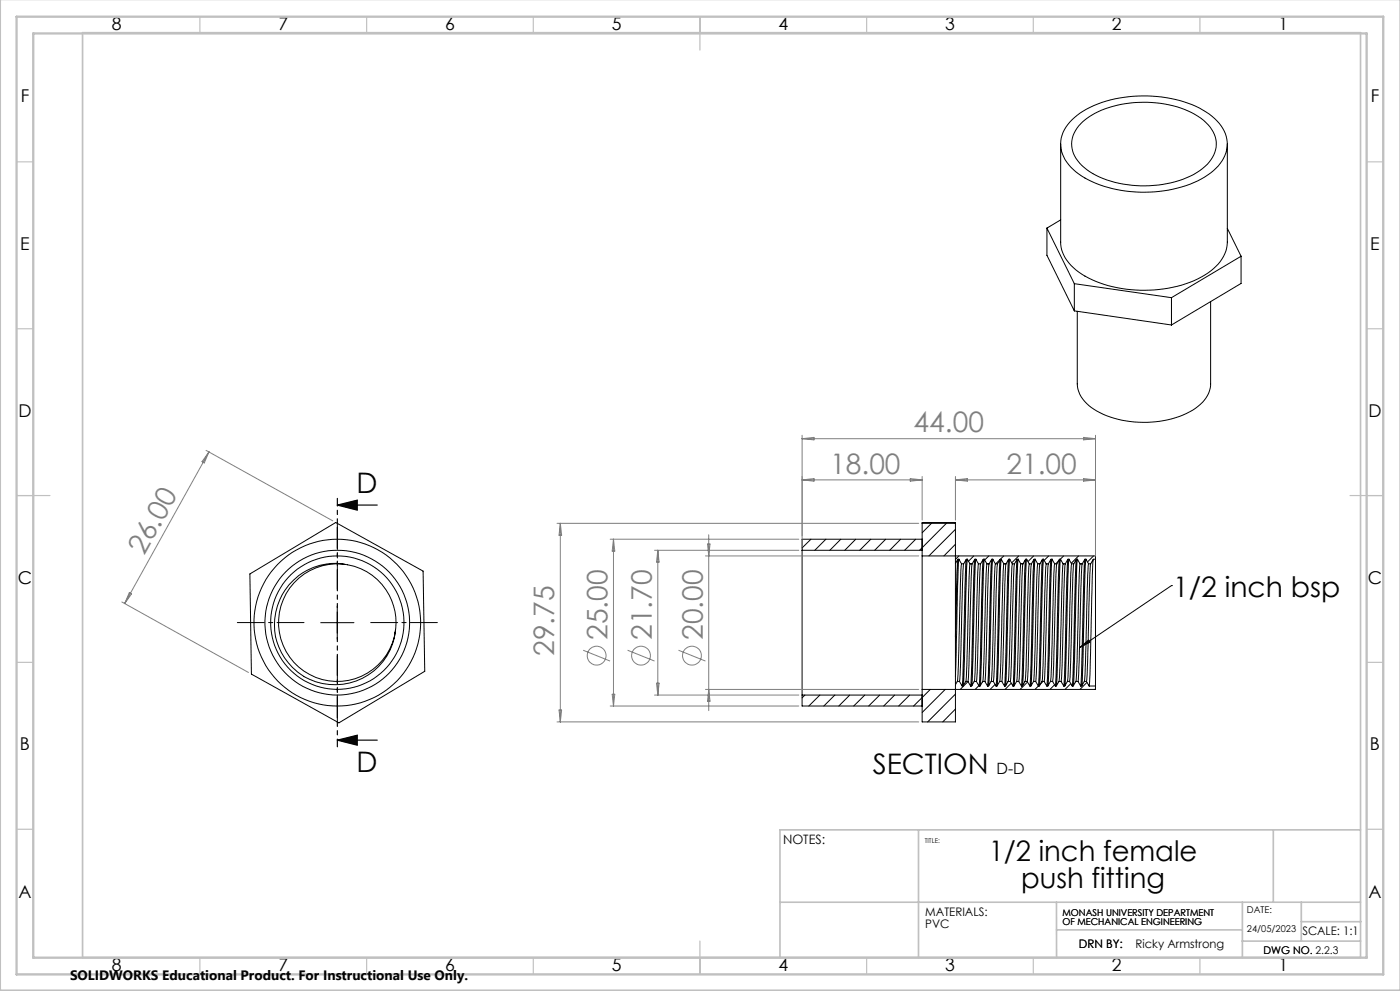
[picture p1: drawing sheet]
<svg xmlns="http://www.w3.org/2000/svg" width="420mm" height="297mm" viewBox="0 0 420 297" stroke-linecap="round" stroke-linejoin="round" font-family="sans-serif">
<g fill="none" stroke="#000" stroke-width=".3">
<path d="M321.6 35.9a30.4 30.4 0 0 1 19.8-7.1 33.9 33.9 0 0 1 22.2 6.1 9.9 9.9 0 0 1 3.9 11.7 18.4 18.4 0 0 1-11.7 9 39 39 0 0 1-31.3-2.8 12 12 0 0 1-6.3-9.8 9.9 9.9 0 0 1 3.4-7.1zM324.2 37.1a26.6 26.6 0 0 1 18.7-6.4 27.7 27.7 0 0 1 18.9 6.1 8.3 8.3 0 0 1-.3 13.1 28.3 28.3 0 0 1-19.3 5.8 27.1 27.1 0 0 1-17.6-6.1 8.2 8.2 0 0 1-.4-12.5zM318.2 43.2v29.4a11.2 11.2 0 0 0 5.4 8.9 37.2 37.2 0 0 0 27 4.9 25.3 25.3 0 0 0 15.5-8 9.3 9.3 0 0 0 2.1-5.8v-29.4M314.1 68.4l8.2 16.6M314.1 68.4v8.1l8.2 16.7M318.2 65.9l-4.1 2.5M368.2 68.4l4.1 8.4M372.3 76.8l-20.9 12.4M372.3 76.8v8.1l-20.9 12.5M322.3 93.2l29.1 4.2M322.3 85v8.2M322.3 85l29.1 4.2"/>
<path d="M351.4 89.2v8.2M363.2 90.4v24.6a9.7 9.7 0 0 1-5.4 7.9 30.9 30.9 0 0 1-29.6-.2 9.4 9.4 0 0 1-5-7.7v-21.7M276.6 156.8h10M279.4 156.8l-2.8 2.9M283.9 156.8l-8 8.1M286.6 158.6l-7.9 8M75 172l25.7-15.4 26.2 14.6 .5 30-25.7 15.4-26.3-14.6zM88.1 173.8a18.1 18.1 0 0 1 20.9-3 18.1 18.1 0 0 1 9.5 18.8 18.2 18.2 0 0 1-26.4 13.7 18.2 18.2 0 0 1-4-29.5zM103.5 169.2a17.6 17.6 0 0 0-19.7 14.9 17.6 17.6 0 0 0 14.6 19.9 17.6 17.6 0 0 0 20.1-14.4M240.6 164.9v43.4M240.6 164.9h36M243.3 161.6l-2.7 2.6"/>
<path d="M247.8 161.6l-3.4 3.3M252.2 161.6l-3.2 3.3M256.7 161.6l-3.3 3.3M261.2 161.6l-3.3 3.3M265.7 161.6l-3.3 3.3M270.2 161.6l-3.3 3.3M274.7 161.6l-3.3 3.3M276.6 166.6v40M276.6 166.6h52v1M276.6 166.6v-10h10v12.3M276.6 161.6h-36v3.3M286.6 168.9v21.9"/>
<path d="M286.6 163.1l-3.4 3.5M287.3 167.6l-.7 23.2M287.7 166.6l-1.1 1M287.7 167.6l.8 1.4M287.7 167.6h-.3l-.8 1.3M287.7 167.6l-.4 7.4-.7 27.7M288.5 169h.6M288.5 169l-1.3 35.2M289.1 169l-1.3 35.2M289.8 167.7l-1.2 37.9M290.2 167.6l.8 1.4M290.2 167.6h-.3l-.8 1.4"/>
<path d="M290.2 167.6l-.2 2.9-1 35M291 169h.6M291 169l-1.3 35.2M291.6 169l-1.2 35.2M292.1 166.6l-1.6 1.6M292.4 167.7l-1.2 37.9M292.8 167.6l.7 1.4M292.8 167.6h-.3l-.9 1.4M292.8 167.6l-.3 2.9-1 35M293.5 169h.7M293.5 169l-.3 4.8-.7 27.7-.2 2.7M294.2 169l-.3 4.8-.7 27.7-.3 2.7"/>
<path d="M294.9 167.7l-1.2 37.9M295.3 167.6l.8 1.4M295.3 167.6h-.3l-.8 1.4M295.3 167.6l-.2 2.8-1 35.1M296.1 169h.6M296.1 169l-1.3 35.2M296.7 166.6l-1.3 1.2M296.7 169l-1.2 35.2M297.5 167.7l-1.2 37.9M297.9 167.6l.7 1.4M297.9 167.6h-.4l-.8 1.4M297.9 167.6l-.3 2.7-1 35.2"/>
<path d="M298.6 169h.7M298.6 169l-.3 3.7-.7 27.9-.2 3.6M298.7 169l1.3-1.3-1.2 37.9M299.3 169l-.3 3.7-.7 27.9-.3 3.6M300.1 167.6l-.8 1.4M300.1 167.6h.3M300.4 167.6l.8 1.4M300.4 167.6l-.3 3.7-.9 34.2M301.1 166.6l-1 1M301.2 169h.6M301.2 169l-.4 6-.6 23.6-.3 5.6M301.8 169l-.4 6-.5 23.6-.4 5.6"/>
<path d="M302.5 167.7l-1.2 37.9M302.9 167.6l.8 1.4M302.9 167.6h-.3l-.8 1.4M302.9 167.6l-.3 5.6-.9 32.3M303.7 169h.6M303.7 169l-1.3 35.2M304.3 169l-1.2 35.2M305.1 167.7l-1.2 37.9M305.5 167.6l.7 1.4M305.5 167.6h-.3l-.9 1.4M305.5 167.6l-.3 4.7-1 33.2M305.6 166.6l-2.1 2.1"/>
<path d="M306.2 169h.7M306.2 169l-.2 3.8-.7 27.9-.3 3.5M306.9 169l-.3 3.8-.7 27.9-.3 3.5M307.6 167.7l-1.2 37.9M308 167.6l.8 1.4M308 167.6h-.3l-.8 1.4M308 167.6l-.3 4.7-.9 33.2M308.8 169h.6M308.8 169l-.3 3.9-.7 27.8-.3 3.5M309.4 169l-.3 3.9-.7 27.8-.2 3.5M310.1 166.6l-1.7 1.7M310.2 167.7l-1.2 37.9"/>
<path d="M310.6 167.6l.7 1.4M310.6 167.6h-.4l-.8 1.4M310.6 167.6l-.4 4.6-.9 33.3M311.3 169h.7M311.3 169l-1.2 35.2M312 169l-1.3 35.2M312.7 167.7l-1.2 37.9M313.1 167.6l.8 1.4M313.1 167.6h-.3l-.8 1.4M313.1 167.6l-.3 3-.9 34.9M313.9 169h.6M313.9 169l-1.3 35.2"/>
<path d="M314.5 169l-1.3 35.2M314.6 166.6l-1.3 1.3M315.2 167.7l-1.2 37.9M315.6 167.6l.8 1.4M315.6 167.6h-.3l-.8 1.4M315.6 167.6l-.3 3.7-.9 34.2M316.4 169h.6M316.4 169l-.2 2.8-.7 27.8-.4 4.6M317 169l-.2 2.8-.7 27.8-.3 4.6M317.5 168.2l-.8 .8M317.8 167.7l-1.2 37.9M318.2 167.6l.7 1.4"/>
<path d="M318.2 167.6h-.3l-.9 1.4M318.2 167.6l-.4 7-.9 30.9M318.9 169h.7M318.9 169l-.2 2.9-.7 27.8-.3 4.5M319.1 166.6l-1 1M319.6 169l-.3 2.9-.7 27.8-.3 4.5M320.3 167.7l-1.2 37.9M320.7 167.6l.8 1.4M320.7 167.6h-.3l-.8 1.4M320.7 167.6l-.3 4.9-.9 33M321.5 169h.6M321.5 169l-1.3 35.2"/>
<path d="M322.1 169l-1.2 35.2M322.9 167.7l-1.2 37.9M323.3 167.6l.7 1.4M323.3 167.6h-.4l-.8 1.4M323.3 167.6l-.5 8.3-.8 29.6M323.6 166.6l-2.2 2.2M324 169h.7M324 169l-1.2 35.2M324.7 169l-1.3 35.2M325.4 167.7l-1.2 37.9M325.8 167.6l.8 1.4M325.8 167.6h-.3l-.8 1.4"/>
<path d="M325.8 167.6l-.3 4.7-.9 33.2M326.6 169h.6M326.6 169l-1.3 35.2M327.2 169l-1.3 35.2M327.9 167.7l-1.2 37.9M328 166.6l-1.8 1.8M328.6 167.6h-.6l-.8 1.4M328.6 167.6v38M351.4 175.5h.1M351.4 175.5l-27.5 18.6M96.2 186.6h10M101.2 181.6v10"/>
<path d="M118.6 188.9l-.1 .7M286.6 190.8v11.9M323.8 194.1l2.8-2.3 .4 .6zM240.6 208.3v3.3h36M240.6 208.3h36M241.5 208.3l-.9 .8M246 208.3l-3.4 3.3M250.4 208.3l-3.2 3.3M254.9 208.3l-3.3 3.3M259.4 208.3l-3.3 3.3M263.9 208.3l-3.3 3.3M268.4 208.3l-3.3 3.3"/>
<path d="M272.9 208.3l-3.3 3.3M279.1 206.6l-5 5M283.6 206.6l-7 6.9M286.6 202.7v2.4M286.6 208l-8.3 8.4M286.6 212.5l-3.8 3.9M287.2 204.2l-.6 1v11.2h-10v-9.8M287.2 204.2h.6M287.8 204.2l.8 1.4M289.7 204.2l-.7 1.4h-.4M289.7 204.2h.7M290.4 204.2l.8 1.4"/>
<path d="M290.4 204.3l-2.3 2.3M292.3 204.2l-.8 1.4h-.3M292.3 204.2h.6M292.9 204.2l.8 1.4M293.7 205.5l-1.1 1.1M294.8 204.2l-.8 1.4h-.3M294.8 204.2h.7M294.9 204.2l-.2 .3M295.5 204.2l.8 1.4M297.4 204.2l-.8 1.4h-.3M297.4 204.2h.6M298 204.2l.8 1.4"/>
<path d="M298.5 205.1l-1.5 1.5M299.9 204.2l-.8 1.4h-.3M299.9 204.2h.6M300.5 204.2l.8 1.4M302.4 204.2l-.7 1.4h-.4M302.4 204.2h.7M303.1 204.2l.8 1.4M303.4 204.7l-1.9 1.9M305 204.2l-.8 1.4h-.3M305 204.2h.6M305.6 204.2l.8 1.4M307.5 204.2l-.8 1.4h-.3"/>
<path d="M307.5 204.2h.7M308.2 204.2l.8 1.4M308.3 204.4l-2.3 2.2M310.1 204.2l-.8 1.4h-.3M310.1 204.2h.6M310.7 204.2l.8 1.4M311.5 205.6l-1 1M312.6 204.2l-.8 1.4h-.3M312.6 204.2h.6M312.9 204.2l-.7 .7M313.2 204.2l.8 1.4M315.1 204.2l-.7 1.4h-.4"/>
<path d="M315.1 204.2h.7M315.8 204.2l.8 1.4M316.4 205.2l-1.4 1.4M317.7 204.2l-.8 1.4h-.3M317.7 204.2h.6M318.3 204.2l.8 1.4M320.2 204.2l-.8 1.4h-.3M320.2 204.2h.7M320.9 204.2l.8 1.4M321.2 204.9l-1.7 1.7M322.8 204.2l-.8 1.4h-.3M322.8 204.2h.6"/>
<path d="M323.4 204.2l.8 1.4M325.3 204.2l-.8 1.4h-.3M325.3 204.2h.6M325.9 204.2l.8 1.4M326.1 204.5l-2.1 2.1M326.7 205.6h1.9M328.6 205.6v1h-52M328.6 206.4l-.1 .2"/>
<circle cx="101.2" cy="186.6" r="25"/>
<circle cx="101.2" cy="186.6" r="21.7"/>
<circle cx="101.2" cy="186.6" r="20"/>
</g>
<g fill="none" stroke="#808080" stroke-width=".3">
<path d="M61.8 135l38 21.1M62.7 135.4l-25.3 45.5M62.7 135.4l-1.4 3.3-.7-.3zM240.6 130.5v33.4M240.6 131.5h88M240.6 131.5l3.6-.4v.7zM325.1 131.1l3.5 .4-3.5 .3zM328.6 130.5v36.1M167.1 156.8h108.5M168.1 156.8v59.6M168.1 156.8l.4 3.6h-.8zM240.6 143.8l3.6-.4v.8z"/>
<path d="M240.6 143.8h36M273.1 143.4l3.5 .4-3.5 .4zM276.6 142.8v13.1M286.6 142.8v13.1M286.6 143.8h42M286.6 143.8l3.6-.4v.8zM325.1 143.4l3.5 .4-3.5 .4zM38.8 177.6l.7 .4-2.1 2.9zM183.1 161.6h56.5M184 161.6v50M184 161.6l.4 3.6h-.7zM196.4 164.9h43.2"/>
<path d="M197.3 164.9v43.4M197.3 164.9l.4 3.5h-.7zM211.6 166.6h64M212.3 163.1h.7l-.4 3.5zM212.6 160.3v52.7M36.5 180.4l38 21.1M174.9 194.9l8.1 3.2M188.3 194.9l8.1 3.2M203.6 194.9l8 3.2M167.1 216.4h108.5M167.7 212.8h.8l-.4 3.6zM183.1 211.6h56.5"/>
<path d="M183.7 208.1h.7l-.4 3.5zM196.4 208.3h43.2M197 204.7h.7l-.4 3.6zM211.6 206.6h64M212.6 206.6l.4 3.5h-.7z"/>
<circle cx="179" cy="196.5" r="2.83"/>
<circle cx="192.3" cy="196.5" r="2.82"/>
<circle cx="207.6" cy="196.5" r="2.83"/>
</g>
<path d="M101.2 151.4l6-1.5v3zM101.2 151.4h12M101.2 221.8l6-1.5v3zM101.2 221.8h12" fill="none" stroke="#000" stroke-width=".35"/>
<path d="M101.2 176.6v-20M91.2 186.6h-20M101.2 196.6v20M111.2 186.6h20" fill="none" stroke="#000" stroke-width=".3" stroke-dasharray="15.2 1.3 1.3 1.3" stroke-dashoffset="7.1"/>
<path d="M101.2 149.4v74.4" fill="none" stroke="#000" stroke-width=".35" stroke-dasharray="6.3 1.3 1.3 1.3 1.3 1.3" stroke-dashoffset="4.1"/>
<g fill="none" stroke="#c0c0c0" stroke-width=".35">
<path d="M60 5v5M110 5v5M160 5v5M210 5v10M260 5v5M310 5v5M360 5v5M5 48.5h5M410 48.5h5M5 98.5h5M410 98.5h5M5 148.5h10"/>
<path d="M405 148.5h10M5 198.5h5M410 198.5h5M5 248.5h5M410 248.5h5M60 287v5M110 287v5M160 287v5M210 282v10M260 287v5M310 287v5M360 287v5"/>
</g>
<path d="M.1 -.1v296.9h419.9M24.8 9.8h383.4v277.2h-383.4zM275.6 248.7v38.3M382 248.7v21.7M408.1 248.7h-174.1v38.3M234 270.4h174.1M316.9 278.7h55.8M316.9 270.4l.1 16.6M372.7 270.4v16.6M390.4 270.4v11.6M390.4 276.2h17.9M372.7 282h35.5" fill="none" stroke="#c0c0c0" stroke-width=".5"/>
<path d="M5 5h410v287h-410zM10 10h400v277h-400z" fill="none" stroke="#c0c0c0" stroke-width=".7"/>
<g fill="#000">
<path d="M323.8 194.1l2.8-2.3 .4 .6z"/>
<path d="M101.2 151.4l6-1.5v3zM101.2 221.8l6-1.5v3z"/>
</g>
<g font-size="8.5" fill="#808080">
<text x="274.1" y="129.6">44.00</text>
<text x="249.1" y="142">18.00</text>
<text x="301.9" y="142">21.00</text>
<text x="43.2" y="166.7" transform="rotate(-61 43.2 166.7)">26.00</text>
<text x="182.2" y="191.8" transform="rotate(-90 182.2 191.8)">25.00</text>
<text x="195.5" y="191.8" transform="rotate(-90 195.5 191.8)">21.70</text>
<text x="210.8" y="191.8" transform="rotate(-90 210.8 191.8)">20.00</text>
<text x="166.3" y="196.6" transform="rotate(-90 166.3 196.6)">29.75</text>
</g>
<g font-size="8.5">
<text x="107" y="147.7">D</text>
<text x="352" y="178.8">1/2 inch bsp</text>
<text x="107" y="231.4">D</text>
<text x="261.8" y="231.9">SECTION</text>
<text x="296.6" y="258.1">1/2 inch female</text>
<text x="306.3" y="266.2">push fitting</text>
</g>
<g font-size="5.3">
<text x="33.5" y="8.9">8</text>
<text x="83.5" y="8.9">7</text>
<text x="133.5" y="8.9">6</text>
<text x="183.5" y="8.9">5</text>
<text x="233.5" y="8.9">4</text>
<text x="283.5" y="8.9">3</text>
<text x="333.5" y="8.9">2</text>
<text x="383.5" y="8.9">1</text>
<text x="6.2" y="30.7">F</text>
<text x="411.2" y="30.7">F</text>
<text x="6.1" y="74.9">E</text>
<text x="411.1" y="74.9">E</text>
<text x="5.5" y="124.9">D</text>
<text x="410.5" y="124.9">D</text>
<text x="5.3" y="174.9">C</text>
<text x="410.3" y="174.9">C</text>
<text x="6" y="224.9">B</text>
<text x="411" y="224.9">B</text>
<text x="5.5" y="269.2">A</text>
<text x="410.5" y="269.2">A</text>
<text x="33.5" y="290.9">8</text>
<text x="83.5" y="290.9">7</text>
<text x="133.5" y="290.9">6</text>
<text x="183.5" y="290.9">5</text>
<text x="233.5" y="290.9">4</text>
<text x="283.5" y="290.9">3</text>
<text x="333.5" y="290.9">2</text>
<text x="383.5" y="290.9">1</text>
</g>
<text font-size="4.7" x="299" y="231.8">D-D</text>
<text font-size="4.1" x="21" y="293.7">SOLIDWORKS Educational Product. For Instructional Use Only.</text>
<text font-size="3.9" x="234.9" y="252.8">NOTES:</text>
<g font-size="3.5">
<text x="277.6" y="274.5">MATERIALS:</text>
<text x="277.6" y="278.1">PVC</text>
<text x="390.7" y="280.2">SCALE: 1:1</text>
<text x="323.7" y="284.2">DRN BY:</text>
<text x="340.7" y="284.2">Ricky Armstrong</text>
</g>
<g font-size="3.2">
<text x="379.1" y="285.9">DWG NO. 2.2.3</text>
<text x="379.1" y="285.9">DWG NO.</text>
</g>
<g font-size="2.8">
<text x="318.8" y="274.4">MONASH UNIVERSITY DEPARTMENT</text>
<text x="374.1" y="273.7">DATE:</text>
<text x="318.8" y="277.2">OF MECHANICAL ENGINEERING</text>
<text x="374.1" y="279.3">24/05/2023</text>
</g>
<text font-size="2" x="277.4" y="252.8">TITLE:</text>
</svg>
